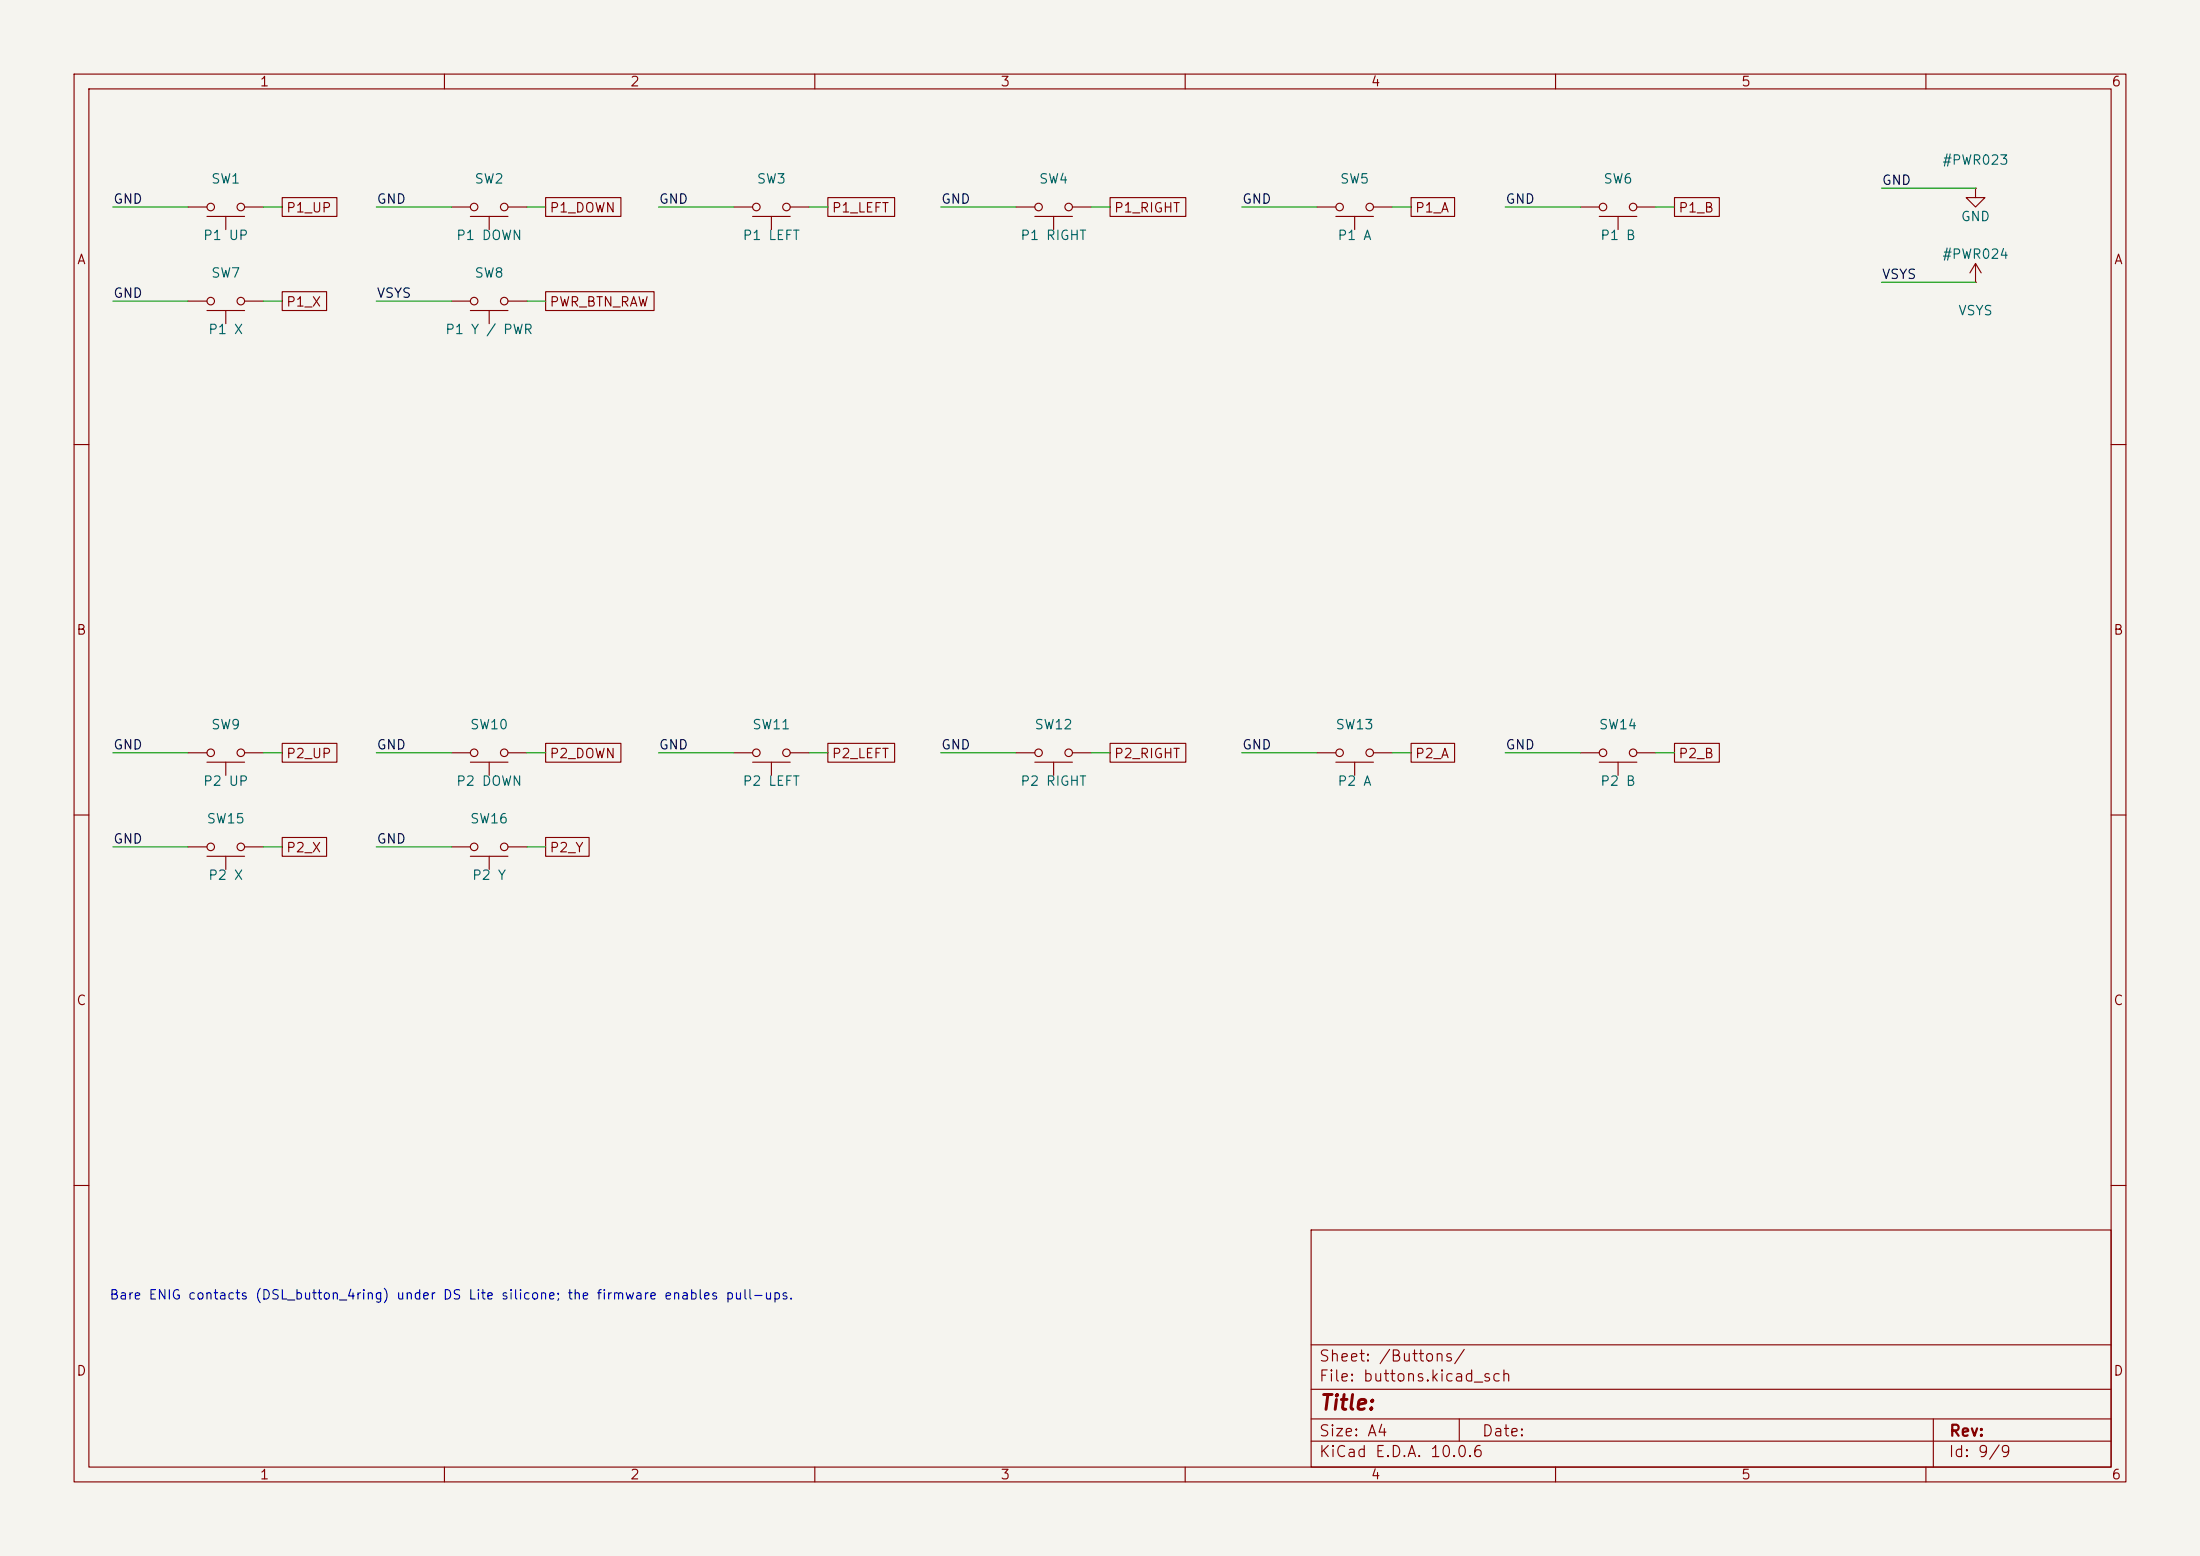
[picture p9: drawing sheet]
<svg xmlns="http://www.w3.org/2000/svg" width="297mm" height="210mm" viewBox="0 0 297 210" stroke-linecap="round" stroke-linejoin="round" font-family="sans-serif">
<path d="M0 0h297v210h-297z" fill="#f5f4ef" stroke="#f5f4ef" stroke-width=".14"/>
<g fill="none" stroke="#840000" stroke-width=".15">
<path d="M10 10h277v190h-277zM12 12h273v186h-273zM60 10v2M110 10v2M160 10v2M210 10v2M260 10v2M25.4 27.9h2.5M27.9 29.2h5.1M30.5 29.2v1.8M33 27.9h2.6M38.1 26.7h7.4v2.5h-7.4z"/>
<path d="M38.1 39.4h6v2.5h-6zM61 27.9h2.5M63.5 29.2h5.1M66 29.2v1.8M68.6 27.9h2.5M73.7 26.7h10.1v2.5h-10.1zM73.7 39.4h14.6v2.5h-14.6zM99.1 27.9h2.5M101.6 29.2h5.1M104.1 29.2v1.8M106.7 27.9h2.5M111.8 26.7h9v2.5h-9z"/>
<path d="M137.2 27.9h2.5M139.7 29.2h5.1M142.2 29.2v1.8M144.8 27.9h2.5M149.9 26.7h10.2v2.5h-10.2zM177.8 27.9h2.5M180.3 29.2h5.1M182.9 29.2v1.8M185.4 27.9h2.6M190.5 26.7h5.9v2.5h-5.9zM213.4 27.9h2.5M215.9 29.2h5.1"/>
<path d="M218.4 29.2v1.8M221 27.9h2.5M226.1 26.7h6v2.5h-6zM266.7 25.4v1.3h1.3l-1.3 1.2-1.3-1.2h1.3M266.7 25.4h.1M266.7 38.1h.1M266.7 35.6l-.8 1.2M266.7 35.6l.8 1.2M266.7 35.6v2.5M25.4 40.6h2.5M27.9 41.9h5.1M30.5 41.9v1.8"/>
<path d="M33 40.6h2.6M61 40.6h2.5M63.5 41.9h5.1M66 41.9v1.8M68.6 40.6h2.5M10 60h2M285 60h2M10 110h2M25.4 101.6h2.5M25.4 114.3h2.5M27.9 102.9h5.1M27.9 115.6h5.1"/>
<path d="M30.5 102.9v1.7M30.5 115.6v1.7M33 101.6h2.6M33 114.3h2.6M38.1 100.3h7.4v2.6h-7.4zM38.1 113h6v2.6h-6zM61 101.6h2.5M61 114.3h2.5M63.5 102.9h5.1M63.5 115.6h5.1M66 102.9v1.7M66 115.6v1.7"/>
<path d="M68.6 101.6h2.5M68.6 114.3h2.5M73.7 100.3h10.1v2.6h-10.1zM73.7 113h5.8v2.6h-5.8zM99.1 101.6h2.5M101.6 102.9h5.1M104.1 102.9v1.7M106.7 101.6h2.5M111.8 100.3h9v2.6h-9zM137.2 101.6h2.5M139.7 102.9h5.1M142.2 102.9v1.7"/>
<path d="M144.8 101.6h2.5M149.9 100.3h10.2v2.6h-10.2zM177.8 101.6h2.5M180.3 102.9h5.1M182.9 102.9v1.7M185.4 101.6h2.6M190.5 100.3h5.9v2.6h-5.9zM213.4 101.6h2.5M215.9 102.9h5.1M218.4 102.9v1.7M221 101.6h2.5M226.1 100.3h6v2.6h-6z"/>
<path d="M285 110h2M10 160h2M177 166h108v32h-108zM285 160h2M60 198v2M110 198v2M160 198v2M177 194.5h108M177 191.5h108M177 187.5h108M177 181.5h108M197 191.5v3"/>
<path d="M210 198v2M260 198v2M261 191.5v6.5"/>
<circle cx="28.4" cy="27.9" r=".51"/>
<circle cx="32.5" cy="27.9" r=".51"/>
<circle cx="64" cy="27.9" r=".51"/>
<circle cx="68.1" cy="27.9" r=".51"/>
<circle cx="102.1" cy="27.9" r=".51"/>
<circle cx="106.2" cy="27.9" r=".51"/>
<circle cx="140.2" cy="27.9" r=".51"/>
<circle cx="144.3" cy="27.9" r=".51"/>
<circle cx="180.8" cy="27.9" r=".51"/>
<circle cx="184.9" cy="27.9" r=".51"/>
<circle cx="216.4" cy="27.9" r=".51"/>
<circle cx="220.5" cy="27.9" r=".51"/>
<circle cx="28.4" cy="40.6" r=".51"/>
<circle cx="32.5" cy="40.6" r=".51"/>
<circle cx="64" cy="40.6" r=".51"/>
<circle cx="68.1" cy="40.6" r=".51"/>
<circle cx="28.4" cy="101.6" r=".51"/>
<circle cx="28.4" cy="114.3" r=".51"/>
<circle cx="32.5" cy="114.3" r=".51"/>
<circle cx="32.5" cy="101.6" r=".51"/>
<circle cx="64" cy="114.3" r=".51"/>
<circle cx="64" cy="101.6" r=".51"/>
<circle cx="68.1" cy="101.6" r=".51"/>
<circle cx="68.1" cy="114.3" r=".51"/>
<circle cx="102.1" cy="101.6" r=".51"/>
<circle cx="106.2" cy="101.6" r=".51"/>
<circle cx="140.2" cy="101.6" r=".51"/>
<circle cx="144.3" cy="101.6" r=".51"/>
<circle cx="180.8" cy="101.6" r=".51"/>
<circle cx="184.9" cy="101.6" r=".51"/>
<circle cx="216.4" cy="101.6" r=".51"/>
<circle cx="220.5" cy="101.6" r=".51"/>
</g>
<g fill="none" stroke="#009600" stroke-width=".15">
<path d="M15.2 27.9h10.2M35.6 27.9h2.5M50.8 27.9h10.2M71.1 27.9h2.6M88.9 27.9h10.2M109.2 27.9h2.6M127 27.9h10.2M147.3 27.9h2.6M167.6 27.9h10.2M188 27.9h2.5M203.2 27.9h10.2M223.5 27.9h2.6"/>
<path d="M254 25.4h12.7M254 38.1h12.7M15.2 40.6h10.2M35.6 40.6h2.5M50.8 40.6h10.2M71.1 40.6h2.6M15.2 101.6h10.2M15.2 114.3h10.2M35.6 101.6h2.5M35.6 114.3h2.5M50.8 101.6h10.2M50.8 114.3h10.2"/>
<path d="M71.1 101.6h2.6M71.1 114.3h2.6M88.9 101.6h10.2M109.2 101.6h2.6M127 101.6h10.2M147.3 101.6h2.6M167.6 101.6h10.2M188 101.6h2.5M203.2 101.6h10.2M223.5 101.6h2.6"/>
</g>
<text font-size="2" fill="#840000" x="178" y="190.8">Title:</text>
<g font-size="1.5" fill="#840000">
<text x="178" y="184.1">Sheet: /Buttons/</text>
<text x="178" y="186.8">File: buttons.kicad_sch</text>
<text x="178" y="197">KiCad E.D.A. 10.0.6</text>
<text x="178" y="194.2">Size: A4</text>
<text x="200" y="194.2">Date:</text>
<text x="263" y="197">Id: 9/9</text>
<text x="263" y="194.2">Rev:</text>
</g>
<g font-size="1.3" fill="#840000">
<text x="35" y="12">1</text>
<text x="85" y="12">2</text>
<text x="135" y="12">3</text>
<text x="185" y="12">4</text>
<text x="235" y="12">5</text>
<text x="285" y="12">6</text>
<text x="38.5" y="29">P1_UP</text>
<text x="74.1" y="29">P1_DOWN</text>
<text x="112.2" y="29">P1_LEFT</text>
<text x="150.3" y="29">P1_RIGHT</text>
<text x="190.9" y="29">P1_A</text>
<text x="226.5" y="29">P1_B</text>
<text x="10.3" y="36">A</text>
<text x="285.3" y="36">A</text>
<text x="38.5" y="41.7">P1_X</text>
<text x="74.1" y="41.7">PWR_BTN_RAW</text>
<text x="10.2" y="86">B</text>
<text x="285.2" y="86">B</text>
<text x="38.5" y="102.7">P2_UP</text>
<text x="74.1" y="102.7">P2_DOWN</text>
<text x="112.2" y="102.7">P2_LEFT</text>
<text x="150.3" y="102.7">P2_RIGHT</text>
<text x="190.9" y="102.7">P2_A</text>
<text x="226.5" y="102.7">P2_B</text>
<text x="38.5" y="115.4">P2_X</text>
<text x="74.1" y="115.4">P2_Y</text>
<text x="10.2" y="136">C</text>
<text x="285.2" y="136">C</text>
<text x="10.2" y="186">D</text>
<text x="285.2" y="186">D</text>
<text x="35" y="200">1</text>
<text x="85" y="200">2</text>
<text x="135" y="200">3</text>
<text x="185" y="200">4</text>
<text x="235" y="200">5</text>
<text x="285" y="200">6</text>
</g>
<g font-size="1.3" fill="#006464">
<text x="262.1" y="22.6">#PWR023</text>
<text x="28.4" y="25.1">SW1</text>
<text x="64" y="25.1">SW2</text>
<text x="102.1" y="25.1">SW3</text>
<text x="140.2" y="25.1">SW4</text>
<text x="180.8" y="25.1">SW5</text>
<text x="216.4" y="25.1">SW6</text>
<text x="27.3" y="32.7">P1 UP</text>
<text x="61.5" y="32.7">P1 DOWN</text>
<text x="100.2" y="32.7">P1 LEFT</text>
<text x="137.7" y="32.7">P1 RIGHT</text>
<text x="180.5" y="32.7">P1 A</text>
<text x="216" y="32.7">P1 B</text>
<text x="262.1" y="35.3">#PWR024</text>
<text x="264.6" y="30.2">GND</text>
<text x="28.4" y="37.8">SW7</text>
<text x="64" y="37.8">SW8</text>
<text x="28" y="45.4">P1 X</text>
<text x="60" y="45.4">P1 Y / PWR</text>
<text x="264.3" y="42.9">VSYS</text>
<text x="28.4" y="98.8">SW9</text>
<text x="63.4" y="98.8">SW10</text>
<text x="101.5" y="98.8">SW11</text>
<text x="139.6" y="98.8">SW12</text>
<text x="180.2" y="98.8">SW13</text>
<text x="215.8" y="98.8">SW14</text>
<text x="27.3" y="106.4">P2 UP</text>
<text x="61.5" y="106.4">P2 DOWN</text>
<text x="100.2" y="106.4">P2 LEFT</text>
<text x="137.7" y="106.4">P2 RIGHT</text>
<text x="180.5" y="106.4">P2 A</text>
<text x="216" y="106.4">P2 B</text>
<text x="27.8" y="111.5">SW15</text>
<text x="63.4" y="111.5">SW16</text>
<text x="28" y="119.1">P2 X</text>
<text x="63.6" y="119.1">P2 Y</text>
</g>
<g font-size="1.3" fill="#0f0f0f">
<text x="15.2" y="27.8">GND</text>
<text x="50.8" y="27.8">GND</text>
<text x="88.9" y="27.8">GND</text>
<text x="127" y="27.8">GND</text>
<text x="167.6" y="27.8">GND</text>
<text x="203.2" y="27.8">GND</text>
<text x="254" y="25.3">GND</text>
<text x="15.2" y="40.5">GND</text>
<text x="50.8" y="40.5">VSYS</text>
<text x="254" y="38">VSYS</text>
<text x="15.2" y="101.5">GND</text>
<text x="50.8" y="101.5">GND</text>
<text x="88.9" y="101.5">GND</text>
<text x="127" y="101.5">GND</text>
<text x="167.6" y="101.5">GND</text>
<text x="203.2" y="101.5">GND</text>
<text x="15.2" y="114.2">GND</text>
<text x="50.8" y="114.2">GND</text>
</g>
<text font-size="1.3" fill="#0000c2" x="14.7" y="175.7">Bare ENIG contacts (DSL_button_4ring) under DS Lite silicone; the firmware enables pull-ups.</text>
</svg>
